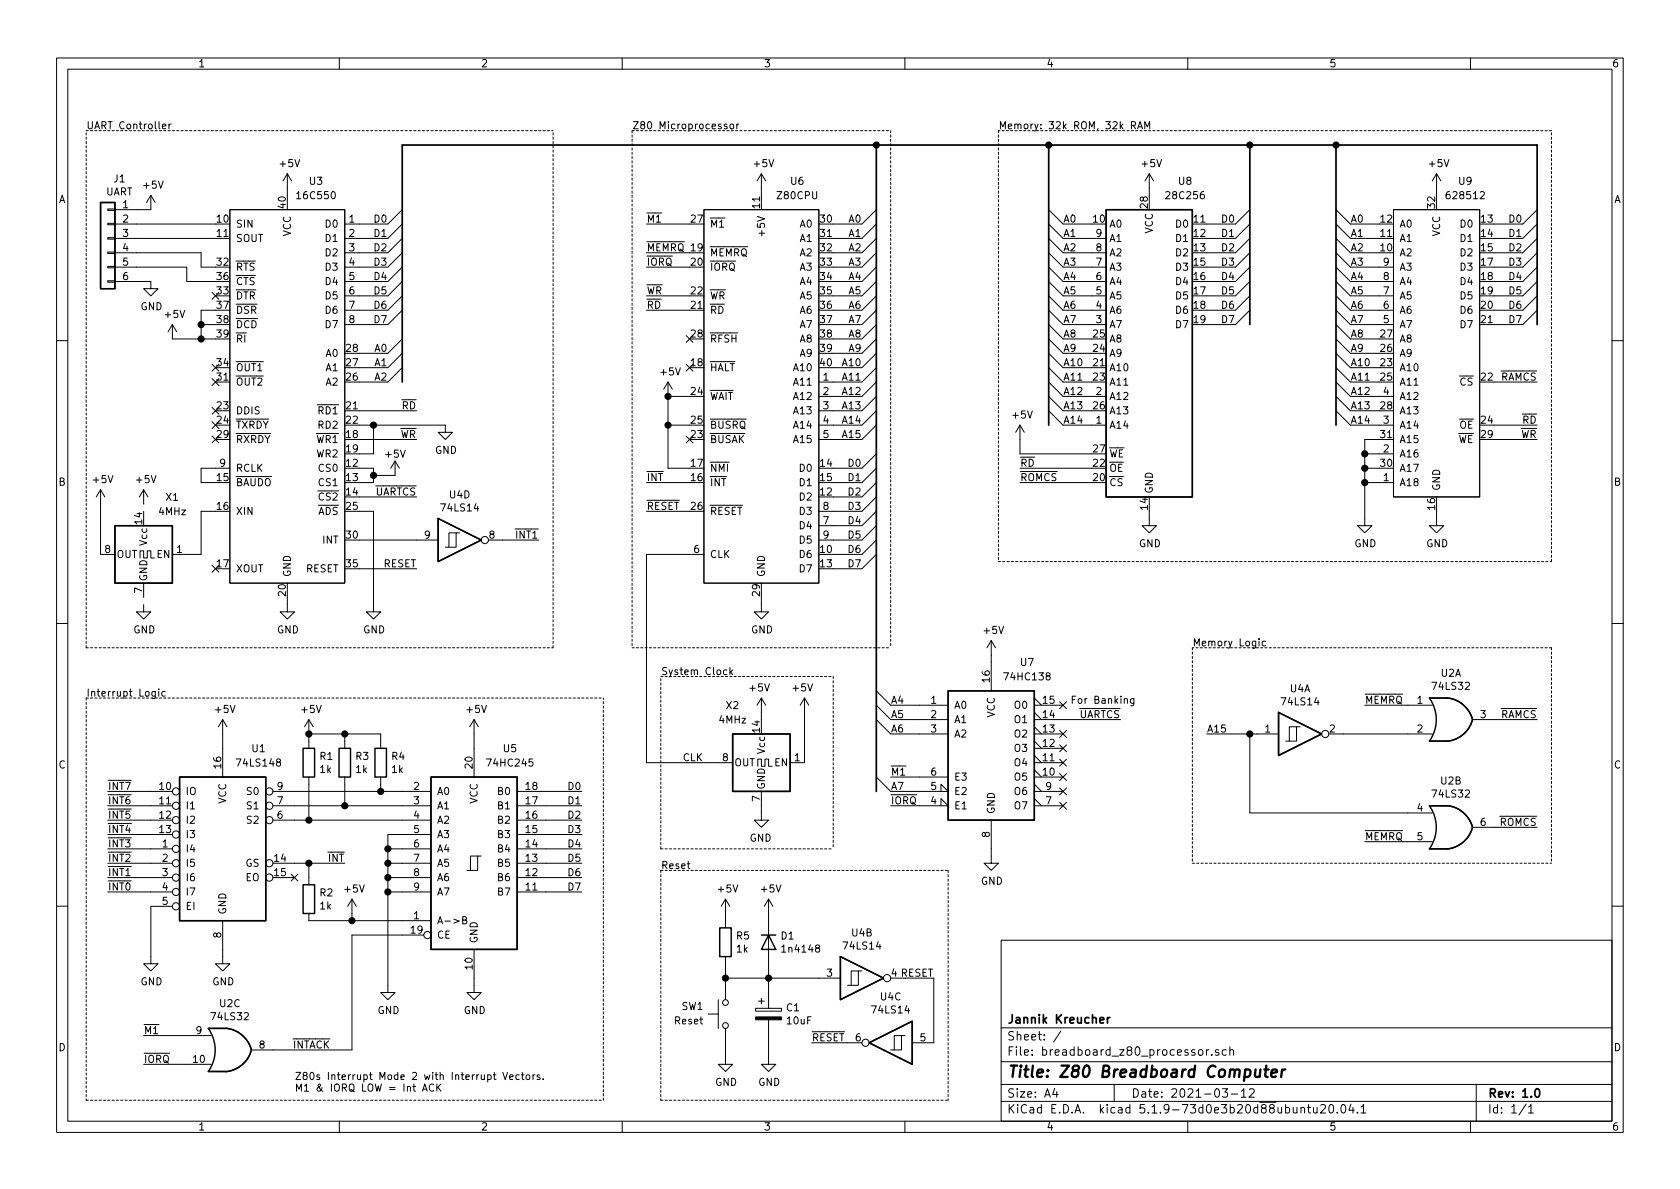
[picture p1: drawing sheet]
EESchema Schematic File Version 4
EELAYER 30 0
EELAYER END
$Descr A4 11693 8268
encoding utf-8
Sheet 1 1
Title "Z80 Breadboard Computer"
Date "2021-03-12"
Rev "1.0"
Comp "Jannik Kreucher"
Comment1 ""
Comment2 ""
Comment3 ""
Comment4 ""
$EndDescr
$Comp
L Memory_EEPROM:28C256 U8
U 1 1
P 8000 2450
F 0 "U8" H 8250 3650 50  0000 C CNN
F 1 "28C256" H 8250 3550 50  0000 C CNN
F 2 "" H 8000 2450 50  0001 C CNN
F 3 "http://ww1.microchip.com/downloads/en/DeviceDoc/doc0006.pdf" H 8000 2450 50  0001 C CNN
	1    8000 2450
	1    0    0    -1  
$EndComp
$Comp
L RackZ80_Parts:Z80CPU U6
U 1 1
P 5300 2750
F 0 "U6" H 5550 4250 50  0000 C CNN
F 1 "Z80CPU" H 5550 4150 50  0000 C CNN
F 2 "" H 5300 4100 50  0001 C CNN
F 3 "" H 5300 4100 50  0001 C CNN
	1    5300 2750
	1    0    0    -1  
$EndComp
$Comp
L RackZ80_Parts:628512 U9
U 1 1
P 10000 2450
F 0 "U9" H 10200 3650 50  0000 C CNN
F 1 "628512" H 10200 3550 50  0000 C CNN
F 2 "Package_DIP:DIP-32_W15.24mm_LongPads" H 10000 2450 50  0001 C CNN
F 3 "https://cdn-reichelt.de/documents/datenblatt/A200/628512-55%24%23SAM.pdf" H 10000 2450 50  0001 C CNN
	1    10000 2450
	1    0    0    -1  
$EndComp
Wire Wire Line
	9600 1550 9400 1550
Entry Wire Line
	9300 1450 9400 1550
Text Label 9400 1550 0    50   ~ 0
A0
Wire Wire Line
	9600 1650 9400 1650
Entry Wire Line
	9300 1550 9400 1650
Text Label 9400 1650 0    50   ~ 0
A1
Wire Wire Line
	9600 1750 9400 1750
Entry Wire Line
	9300 1650 9400 1750
Text Label 9400 1750 0    50   ~ 0
A2
Wire Wire Line
	9600 1850 9400 1850
Entry Wire Line
	9300 1750 9400 1850
Text Label 9400 1850 0    50   ~ 0
A3
Wire Wire Line
	9600 1950 9400 1950
Entry Wire Line
	9300 1850 9400 1950
Text Label 9400 1950 0    50   ~ 0
A4
Wire Wire Line
	9600 2050 9400 2050
Entry Wire Line
	9300 1950 9400 2050
Text Label 9400 2050 0    50   ~ 0
A5
Wire Wire Line
	9600 2150 9400 2150
Entry Wire Line
	9300 2050 9400 2150
Text Label 9400 2150 0    50   ~ 0
A6
Wire Wire Line
	9600 2250 9400 2250
Entry Wire Line
	9300 2150 9400 2250
Text Label 9400 2250 0    50   ~ 0
A7
Wire Wire Line
	9600 2350 9400 2350
Entry Wire Line
	9300 2250 9400 2350
Text Label 9400 2350 0    50   ~ 0
A8
Wire Wire Line
	9600 2450 9400 2450
Entry Wire Line
	9300 2350 9400 2450
Text Label 9400 2450 0    50   ~ 0
A9
Wire Wire Line
	9600 2550 9400 2550
Entry Wire Line
	9300 2450 9400 2550
Text Label 9400 2550 0    50   ~ 0
A10
Wire Wire Line
	9600 2650 9400 2650
Entry Wire Line
	9300 2550 9400 2650
Text Label 9400 2650 0    50   ~ 0
A11
Wire Wire Line
	9600 2750 9400 2750
Entry Wire Line
	9300 2650 9400 2750
Text Label 9400 2750 0    50   ~ 0
A12
Wire Wire Line
	9600 2850 9400 2850
Entry Wire Line
	9300 2750 9400 2850
Text Label 9400 2850 0    50   ~ 0
A13
Wire Wire Line
	9600 2950 9400 2950
Entry Wire Line
	9300 2850 9400 2950
Text Label 9400 2950 0    50   ~ 0
A14
Wire Wire Line
	7600 1550 7400 1550
Entry Wire Line
	7300 1450 7400 1550
Text Label 7400 1550 0    50   ~ 0
A0
Wire Wire Line
	7600 1650 7400 1650
Entry Wire Line
	7300 1550 7400 1650
Text Label 7400 1650 0    50   ~ 0
A1
Wire Wire Line
	7600 1750 7400 1750
Entry Wire Line
	7300 1650 7400 1750
Text Label 7400 1750 0    50   ~ 0
A2
Wire Wire Line
	7600 1850 7400 1850
Entry Wire Line
	7300 1750 7400 1850
Text Label 7400 1850 0    50   ~ 0
A3
Wire Wire Line
	7600 1950 7400 1950
Entry Wire Line
	7300 1850 7400 1950
Text Label 7400 1950 0    50   ~ 0
A4
Wire Wire Line
	7600 2050 7400 2050
Entry Wire Line
	7300 1950 7400 2050
Text Label 7400 2050 0    50   ~ 0
A5
Wire Wire Line
	7600 2150 7400 2150
Entry Wire Line
	7300 2050 7400 2150
Text Label 7400 2150 0    50   ~ 0
A6
Wire Wire Line
	7600 2250 7400 2250
Entry Wire Line
	7300 2150 7400 2250
Text Label 7400 2250 0    50   ~ 0
A7
Wire Wire Line
	7600 2350 7400 2350
Entry Wire Line
	7300 2250 7400 2350
Text Label 7400 2350 0    50   ~ 0
A8
Wire Wire Line
	7600 2450 7400 2450
Entry Wire Line
	7300 2350 7400 2450
Text Label 7400 2450 0    50   ~ 0
A9
Wire Wire Line
	7600 2550 7400 2550
Entry Wire Line
	7300 2450 7400 2550
Text Label 7400 2550 0    50   ~ 0
A10
Wire Wire Line
	7600 2650 7400 2650
Entry Wire Line
	7300 2550 7400 2650
Text Label 7400 2650 0    50   ~ 0
A11
Wire Wire Line
	7600 2750 7400 2750
Entry Wire Line
	7300 2650 7400 2750
Text Label 7400 2750 0    50   ~ 0
A12
Wire Wire Line
	7600 2850 7400 2850
Entry Wire Line
	7300 2750 7400 2850
Text Label 7400 2850 0    50   ~ 0
A13
Wire Wire Line
	7600 2950 7400 2950
Entry Wire Line
	7300 2850 7400 2950
Text Label 7400 2950 0    50   ~ 0
A14
Wire Wire Line
	5800 1550 6000 1550
Entry Wire Line
	6100 1450 6000 1550
Text Label 6000 1550 2    50   ~ 0
A0
Wire Wire Line
	5800 1650 6000 1650
Entry Wire Line
	6100 1550 6000 1650
Text Label 6000 1650 2    50   ~ 0
A1
Wire Wire Line
	5800 1750 6000 1750
Entry Wire Line
	6100 1650 6000 1750
Text Label 6000 1750 2    50   ~ 0
A2
Wire Wire Line
	5800 1850 6000 1850
Entry Wire Line
	6100 1750 6000 1850
Text Label 6000 1850 2    50   ~ 0
A3
Wire Wire Line
	5800 1950 6000 1950
Entry Wire Line
	6100 1850 6000 1950
Text Label 6000 1950 2    50   ~ 0
A4
Wire Wire Line
	5800 2050 6000 2050
Entry Wire Line
	6100 1950 6000 2050
Text Label 6000 2050 2    50   ~ 0
A5
Wire Wire Line
	5800 2150 6000 2150
Entry Wire Line
	6100 2050 6000 2150
Text Label 6000 2150 2    50   ~ 0
A6
Wire Wire Line
	5800 2250 6000 2250
Entry Wire Line
	6100 2150 6000 2250
Text Label 6000 2250 2    50   ~ 0
A7
Wire Wire Line
	5800 2350 6000 2350
Entry Wire Line
	6100 2250 6000 2350
Text Label 6000 2350 2    50   ~ 0
A8
Wire Wire Line
	5800 2450 6000 2450
Entry Wire Line
	6100 2350 6000 2450
Text Label 6000 2450 2    50   ~ 0
A9
Wire Wire Line
	5800 2550 6000 2550
Entry Wire Line
	6100 2450 6000 2550
Text Label 6000 2550 2    50   ~ 0
A10
Wire Wire Line
	5800 2650 6000 2650
Entry Wire Line
	6100 2550 6000 2650
Text Label 6000 2650 2    50   ~ 0
A11
Wire Wire Line
	5800 2750 6000 2750
Entry Wire Line
	6100 2650 6000 2750
Text Label 6000 2750 2    50   ~ 0
A12
Wire Wire Line
	5800 2850 6000 2850
Entry Wire Line
	6100 2750 6000 2850
Text Label 6000 2850 2    50   ~ 0
A13
Wire Wire Line
	5800 2950 6000 2950
Text Label 6000 2950 2    50   ~ 0
A14
$Comp
L power:GND #PWR037
U 1 1
P 10000 3600
F 0 "#PWR037" H 10000 3350 50  0001 C CNN
F 1 "GND" H 10005 3427 50  0000 C CNN
F 2 "" H 10000 3600 50  0001 C CNN
F 3 "" H 10000 3600 50  0001 C CNN
	1    10000 3600
	1    0    0    -1  
$EndComp
$Comp
L power:GND #PWR035
U 1 1
P 9500 3600
F 0 "#PWR035" H 9500 3350 50  0001 C CNN
F 1 "GND" H 9505 3427 50  0000 C CNN
F 2 "" H 9500 3600 50  0001 C CNN
F 3 "" H 9500 3600 50  0001 C CNN
	1    9500 3600
	1    0    0    -1  
$EndComp
$Comp
L power:GND #PWR034
U 1 1
P 8000 3600
F 0 "#PWR034" H 8000 3350 50  0001 C CNN
F 1 "GND" H 8005 3427 50  0000 C CNN
F 2 "" H 8000 3600 50  0001 C CNN
F 3 "" H 8000 3600 50  0001 C CNN
	1    8000 3600
	1    0    0    -1  
$EndComp
Wire Wire Line
	9500 3600 9500 3350
Wire Wire Line
	9500 3050 9600 3050
Wire Wire Line
	9600 3150 9500 3150
Connection ~ 9500 3150
Wire Wire Line
	9500 3150 9500 3050
Wire Wire Line
	9600 3250 9500 3250
Connection ~ 9500 3250
Wire Wire Line
	9500 3250 9500 3150
Wire Wire Line
	9600 3350 9500 3350
Connection ~ 9500 3350
Wire Wire Line
	9500 3350 9500 3250
Wire Wire Line
	8000 3550 8000 3600
Wire Wire Line
	10000 3550 10000 3600
$Comp
L power:GND #PWR024
U 1 1
P 5300 4200
F 0 "#PWR024" H 5300 3950 50  0001 C CNN
F 1 "GND" H 5305 4027 50  0000 C CNN
F 2 "" H 5300 4200 50  0001 C CNN
F 3 "" H 5300 4200 50  0001 C CNN
	1    5300 4200
	1    0    0    -1  
$EndComp
Wire Wire Line
	5300 4150 5300 4200
Wire Wire Line
	10400 1550 10600 1550
Entry Wire Line
	10700 1450 10600 1550
Text Label 10600 1550 2    50   ~ 0
D0
Wire Wire Line
	10400 1650 10600 1650
Entry Wire Line
	10700 1550 10600 1650
Text Label 10600 1650 2    50   ~ 0
D1
Wire Wire Line
	10400 1750 10600 1750
Entry Wire Line
	10700 1650 10600 1750
Text Label 10600 1750 2    50   ~ 0
D2
Wire Wire Line
	10400 1850 10600 1850
Entry Wire Line
	10700 1750 10600 1850
Text Label 10600 1850 2    50   ~ 0
D3
Wire Wire Line
	10400 1950 10600 1950
Entry Wire Line
	10700 1850 10600 1950
Text Label 10600 1950 2    50   ~ 0
D4
Wire Wire Line
	10400 2050 10600 2050
Entry Wire Line
	10700 1950 10600 2050
Text Label 10600 2050 2    50   ~ 0
D5
Wire Wire Line
	10400 2150 10600 2150
Entry Wire Line
	10700 2050 10600 2150
Text Label 10600 2150 2    50   ~ 0
D6
Wire Wire Line
	10400 2250 10600 2250
Entry Wire Line
	10700 2150 10600 2250
Text Label 10600 2250 2    50   ~ 0
D7
Wire Wire Line
	8400 1550 8600 1550
Entry Wire Line
	8700 1450 8600 1550
Text Label 8600 1550 2    50   ~ 0
D0
Wire Wire Line
	8400 1650 8600 1650
Entry Wire Line
	8700 1550 8600 1650
Text Label 8600 1650 2    50   ~ 0
D1
Wire Wire Line
	8400 1750 8600 1750
Entry Wire Line
	8700 1650 8600 1750
Text Label 8600 1750 2    50   ~ 0
D2
Wire Wire Line
	8400 1850 8600 1850
Entry Wire Line
	8700 1750 8600 1850
Text Label 8600 1850 2    50   ~ 0
D3
Wire Wire Line
	8400 1950 8600 1950
Entry Wire Line
	8700 1850 8600 1950
Text Label 8600 1950 2    50   ~ 0
D4
Wire Wire Line
	8400 2050 8600 2050
Entry Wire Line
	8700 1950 8600 2050
Text Label 8600 2050 2    50   ~ 0
D5
Wire Wire Line
	8400 2150 8600 2150
Entry Wire Line
	8700 2050 8600 2150
Text Label 8600 2150 2    50   ~ 0
D6
Wire Wire Line
	8400 2250 8600 2250
Entry Wire Line
	8700 2150 8600 2250
Text Label 8600 2250 2    50   ~ 0
D7
Wire Wire Line
	5800 3250 6000 3250
Entry Wire Line
	6100 3150 6000 3250
Text Label 6000 3250 2    50   ~ 0
D0
Wire Wire Line
	5800 3350 6000 3350
Entry Wire Line
	6100 3250 6000 3350
Text Label 6000 3350 2    50   ~ 0
D1
Wire Wire Line
	5800 3450 6000 3450
Entry Wire Line
	6100 3350 6000 3450
Text Label 6000 3450 2    50   ~ 0
D2
Wire Wire Line
	5800 3550 6000 3550
Entry Wire Line
	6100 3450 6000 3550
Text Label 6000 3550 2    50   ~ 0
D3
Wire Wire Line
	5800 3650 6000 3650
Entry Wire Line
	6100 3550 6000 3650
Text Label 6000 3650 2    50   ~ 0
D4
Wire Wire Line
	5800 3750 6000 3750
Entry Wire Line
	6100 3650 6000 3750
Text Label 6000 3750 2    50   ~ 0
D5
Wire Wire Line
	5800 3850 6000 3850
Entry Wire Line
	6100 3750 6000 3850
Text Label 6000 3850 2    50   ~ 0
D6
Wire Wire Line
	5800 3950 6000 3950
Entry Wire Line
	6100 3850 6000 3950
Text Label 6000 3950 2    50   ~ 0
D7
Wire Bus Line
	10700 1000 9300 1000
Connection ~ 8700 1000
Wire Bus Line
	8700 1000 7300 1000
Connection ~ 9300 1000
Wire Bus Line
	9300 1000 8700 1000
Wire Wire Line
	10400 3050 10700 3050
Wire Wire Line
	10400 2950 10700 2950
Text Label 10700 2950 2    50   ~ 0
~RD
Text Label 10700 3050 2    50   ~ 0
~WR
$Comp
L power:+5V #PWR032
U 1 1
P 7100 3050
F 0 "#PWR032" H 7100 2900 50  0001 C CNN
F 1 "+5V" H 7115 3223 50  0000 C CNN
F 2 "" H 7100 3050 50  0001 C CNN
F 3 "" H 7100 3050 50  0001 C CNN
	1    7100 3050
	1    0    0    -1  
$EndComp
Wire Wire Line
	7100 3050 7100 3150
Wire Wire Line
	7100 3150 7600 3150
Wire Wire Line
	7600 3350 7100 3350
Wire Wire Line
	7100 3250 7600 3250
Text Label 7100 3350 0    50   ~ 0
~ROMCS
Wire Wire Line
	10400 2650 10700 2650
Text Label 10700 2650 2    50   ~ 0
~RAMCS
$Comp
L 74xx:74LS32 U2
U 1 1
P 10100 5000
F 0 "U2" H 10100 5325 50  0000 C CNN
F 1 "74LS32" H 10100 5234 50  0000 C CNN
F 2 "" H 10100 5000 50  0001 C CNN
F 3 "http://www.ti.com/lit/gpn/sn74LS32" H 10100 5000 50  0001 C CNN
	1    10100 5000
	1    0    0    -1  
$EndComp
$Comp
L 74xx:74LS32 U2
U 2 1
P 10100 5750
F 0 "U2" H 10100 6075 50  0000 C CNN
F 1 "74LS32" H 10100 5984 50  0000 C CNN
F 2 "" H 10100 5750 50  0001 C CNN
F 3 "http://www.ti.com/lit/gpn/sn74LS32" H 10100 5750 50  0001 C CNN
	2    10100 5750
	1    0    0    -1  
$EndComp
Wire Wire Line
	10400 5000 10700 5000
Wire Wire Line
	10400 5750 10700 5750
Wire Wire Line
	9800 4900 9500 4900
Text Label 9500 4900 0    50   ~ 0
~MEMRQ
Wire Wire Line
	9800 5850 9500 5850
Wire Wire Line
	4800 1750 4500 1750
Text Label 4500 1750 0    50   ~ 0
~MEMRQ
Wire Wire Line
	4800 1550 4500 1550
Text Label 4500 1550 0    50   ~ 0
~M1
Wire Wire Line
	4800 1850 4500 1850
Wire Wire Line
	4800 2050 4500 2050
Wire Wire Line
	4800 2150 4500 2150
NoConn ~ 4800 2350
NoConn ~ 4800 2550
$Comp
L power:+5V #PWR020
U 1 1
P 4650 2750
F 0 "#PWR020" H 4650 2600 50  0001 C CNN
F 1 "+5V" H 4665 2923 50  0000 C CNN
F 2 "" H 4650 2750 50  0001 C CNN
F 3 "" H 4650 2750 50  0001 C CNN
	1    4650 2750
	1    0    0    -1  
$EndComp
Text Label 4500 1850 0    50   ~ 0
~IORQ
Text Label 4500 2050 0    50   ~ 0
~WR
Text Label 4500 2150 0    50   ~ 0
~RD
$Comp
L Switch:SW_Push SW1
U 1 1
P 5050 7050
F 0 "SW1" V 5100 7200 50  0000 L CNN
F 1 "Reset" V 5000 7200 50  0000 L CNN
F 2 "" H 5050 7250 50  0001 C CNN
F 3 "~" H 5050 7250 50  0001 C CNN
	1    5050 7050
	0    -1   -1   0   
$EndComp
$Comp
L power:+5V #PWR023
U 1 1
P 5300 1300
F 0 "#PWR023" H 5300 1150 50  0001 C CNN
F 1 "+5V" H 5315 1473 50  0000 C CNN
F 2 "" H 5300 1300 50  0001 C CNN
F 3 "" H 5300 1300 50  0001 C CNN
	1    5300 1300
	1    0    0    -1  
$EndComp
$Comp
L power:+5V #PWR033
U 1 1
P 8000 1300
F 0 "#PWR033" H 8000 1150 50  0001 C CNN
F 1 "+5V" H 8015 1473 50  0000 C CNN
F 2 "" H 8000 1300 50  0001 C CNN
F 3 "" H 8000 1300 50  0001 C CNN
	1    8000 1300
	1    0    0    -1  
$EndComp
$Comp
L power:+5V #PWR036
U 1 1
P 10000 1300
F 0 "#PWR036" H 10000 1150 50  0001 C CNN
F 1 "+5V" H 10015 1473 50  0000 C CNN
F 2 "" H 10000 1300 50  0001 C CNN
F 3 "" H 10000 1300 50  0001 C CNN
	1    10000 1300
	1    0    0    -1  
$EndComp
Wire Wire Line
	10000 1300 10000 1350
Wire Wire Line
	8000 1300 8000 1350
Wire Wire Line
	5300 1300 5300 1350
$Comp
L power:GND #PWR022
U 1 1
P 5050 7350
F 0 "#PWR022" H 5050 7100 50  0001 C CNN
F 1 "GND" H 5055 7177 50  0000 C CNN
F 2 "" H 5050 7350 50  0001 C CNN
F 3 "" H 5050 7350 50  0001 C CNN
	1    5050 7350
	1    0    0    -1  
$EndComp
Wire Wire Line
	5050 7350 5050 7250
Text Label 8400 5100 0    50   ~ 0
A15
Text Label 10700 5000 2    50   ~ 0
~RAMCS
Text Label 10700 5750 2    50   ~ 0
~ROMCS
Wire Wire Line
	5800 3050 6000 3050
Text Label 6000 3050 2    50   ~ 0
A15
Entry Wire Line
	6100 2850 6000 2950
Entry Wire Line
	6000 3050 6100 2950
Wire Notes Line
	10800 4500 10800 6000
Text Notes 8300 4500 0    50   ~ 0
Memory Logic
$Comp
L 74xx:74LS138 U7
U 1 1
P 6900 5200
F 0 "U7" H 7150 5800 50  0000 C CNN
F 1 "74HC138" H 7150 5700 50  0000 C CNN
F 2 "" H 6900 5200 50  0001 C CNN
F 3 "http://www.ti.com/lit/gpn/sn74LS138" H 6900 5200 50  0001 C CNN
	1    6900 5200
	1    0    0    -1  
$EndComp
Wire Wire Line
	6400 4900 6200 4900
Entry Wire Line
	6100 4800 6200 4900
Text Label 6200 4900 0    50   ~ 0
A4
Wire Wire Line
	6400 5000 6200 5000
Entry Wire Line
	6100 4900 6200 5000
Text Label 6200 5000 0    50   ~ 0
A5
Wire Wire Line
	6400 5100 6200 5100
Entry Wire Line
	6100 5000 6200 5100
Text Label 6200 5100 0    50   ~ 0
A6
Wire Wire Line
	6400 5500 6200 5500
Entry Wire Line
	6100 5400 6200 5500
Text Label 6200 5500 0    50   ~ 0
A7
Wire Wire Line
	6400 5400 6200 5400
Text Label 6200 5400 0    50   ~ 0
~M1
Wire Wire Line
	6400 5600 6200 5600
Text Label 6200 5600 0    50   ~ 0
~IORQ
$Comp
L power:+5V #PWR030
U 1 1
P 6900 4550
F 0 "#PWR030" H 6900 4400 50  0001 C CNN
F 1 "+5V" H 6915 4723 50  0000 C CNN
F 2 "" H 6900 4550 50  0001 C CNN
F 3 "" H 6900 4550 50  0001 C CNN
	1    6900 4550
	1    0    0    -1  
$EndComp
$Comp
L power:GND #PWR031
U 1 1
P 6900 5950
F 0 "#PWR031" H 6900 5700 50  0001 C CNN
F 1 "GND" H 6905 5777 50  0000 C CNN
F 2 "" H 6900 5950 50  0001 C CNN
F 3 "" H 6900 5950 50  0001 C CNN
	1    6900 5950
	1    0    0    -1  
$EndComp
Wire Wire Line
	6900 5900 6900 5950
Wire Wire Line
	6900 4550 6900 4600
Wire Wire Line
	7400 5000 7800 5000
Text Label 7800 5000 2    50   ~ 0
~UARTCS
NoConn ~ 7400 5100
NoConn ~ 7400 5200
NoConn ~ 7400 5300
NoConn ~ 7400 5400
NoConn ~ 7400 5500
NoConn ~ 7400 5600
NoConn ~ 7400 4900
Text Label 9500 5850 0    50   ~ 0
~MEMRQ
Text Label 7100 3250 0    50   ~ 0
~RD
$Comp
L 74xx:74LS148 U1
U 1 1
P 1550 5900
F 0 "U1" H 1800 6600 50  0000 C CNN
F 1 "74LS148" H 1800 6500 50  0000 C CNN
F 2 "" H 1550 5900 50  0001 C CNN
F 3 "http://www.ti.com/lit/gpn/sn74LS148" H 1550 5900 50  0001 C CNN
	1    1550 5900
	1    0    0    -1  
$EndComp
$Comp
L 74xx:74LS32 U2
U 3 1
P 1600 7300
F 0 "U2" H 1600 7625 50  0000 C CNN
F 1 "74LS32" H 1600 7534 50  0000 C CNN
F 2 "" H 1600 7300 50  0001 C CNN
F 3 "http://www.ti.com/lit/gpn/sn74LS32" H 1600 7300 50  0001 C CNN
	3    1600 7300
	1    0    0    -1  
$EndComp
Wire Wire Line
	1300 7200 1000 7200
Wire Wire Line
	1300 7400 1000 7400
Text Label 1000 7400 0    50   ~ 0
~IORQ
Text Label 1000 7200 0    50   ~ 0
~M1
Text Label 2400 6000 2    50   ~ 0
~INT
NoConn ~ 2050 6100
$Comp
L power:GND #PWR09
U 1 1
P 1550 6650
F 0 "#PWR09" H 1550 6400 50  0001 C CNN
F 1 "GND" H 1555 6477 50  0000 C CNN
F 2 "" H 1550 6650 50  0001 C CNN
F 3 "" H 1550 6650 50  0001 C CNN
	1    1550 6650
	1    0    0    -1  
$EndComp
$Comp
L power:GND #PWR06
U 1 1
P 1050 6650
F 0 "#PWR06" H 1050 6400 50  0001 C CNN
F 1 "GND" H 1055 6477 50  0000 C CNN
F 2 "" H 1050 6650 50  0001 C CNN
F 3 "" H 1050 6650 50  0001 C CNN
	1    1050 6650
	1    0    0    -1  
$EndComp
Wire Wire Line
	1050 6300 1050 6650
Wire Wire Line
	1550 6600 1550 6650
Wire Wire Line
	1050 6200 750  6200
Text Label 750  6200 0    50   ~ 0
~INT0
Wire Wire Line
	1050 6100 750  6100
Text Label 750  6100 0    50   ~ 0
~INT1
Wire Wire Line
	1050 6000 750  6000
Text Label 750  6000 0    50   ~ 0
~INT2
Wire Wire Line
	1050 5900 750  5900
Text Label 750  5900 0    50   ~ 0
~INT3
Wire Wire Line
	1050 5800 750  5800
Text Label 750  5800 0    50   ~ 0
~INT4
Wire Wire Line
	1050 5700 750  5700
Text Label 750  5700 0    50   ~ 0
~INT5
Wire Wire Line
	1050 5600 750  5600
Text Label 750  5600 0    50   ~ 0
~INT6
Wire Wire Line
	1050 5500 750  5500
Text Label 750  5500 0    50   ~ 0
~INT7
$Comp
L 74xx:74LS245 U5
U 1 1
P 3300 6000
F 0 "U5" H 3550 6800 50  0000 C CNN
F 1 "74HC245" H 3550 6700 50  0000 C CNN
F 2 "" H 3300 6000 50  0001 C CNN
F 3 "http://www.ti.com/lit/gpn/sn74LS245" H 3300 6000 50  0001 C CNN
	1    3300 6000
	1    0    0    -1  
$EndComp
$Comp
L power:GND #PWR019
U 1 1
P 3300 6850
F 0 "#PWR019" H 3300 6600 50  0001 C CNN
F 1 "GND" H 3305 6677 50  0000 C CNN
F 2 "" H 3300 6850 50  0001 C CNN
F 3 "" H 3300 6850 50  0001 C CNN
	1    3300 6850
	1    0    0    -1  
$EndComp
$Comp
L power:+5V #PWR08
U 1 1
P 1550 5100
F 0 "#PWR08" H 1550 4950 50  0001 C CNN
F 1 "+5V" H 1565 5273 50  0000 C CNN
F 2 "" H 1550 5100 50  0001 C CNN
F 3 "" H 1550 5100 50  0001 C CNN
	1    1550 5100
	1    0    0    -1  
$EndComp
$Comp
L power:+5V #PWR018
U 1 1
P 3300 5100
F 0 "#PWR018" H 3300 4950 50  0001 C CNN
F 1 "+5V" H 3315 5273 50  0000 C CNN
F 2 "" H 3300 5100 50  0001 C CNN
F 3 "" H 3300 5100 50  0001 C CNN
	1    3300 5100
	1    0    0    -1  
$EndComp
Wire Wire Line
	3800 5500 4050 5500
Wire Wire Line
	3800 5600 4050 5600
Wire Wire Line
	3800 5700 4050 5700
Text Label 4050 5500 2    50   ~ 0
D0
Text Label 4050 5600 2    50   ~ 0
D1
Text Label 4050 5700 2    50   ~ 0
D2
$Comp
L power:+5V #PWR013
U 1 1
P 2450 6350
F 0 "#PWR013" H 2450 6200 50  0001 C CNN
F 1 "+5V" H 2465 6523 50  0000 C CNN
F 2 "" H 2450 6350 50  0001 C CNN
F 3 "" H 2450 6350 50  0001 C CNN
	1    2450 6350
	1    0    0    -1  
$EndComp
Wire Notes Line
	600  4850 600  7650
Wire Notes Line
	4200 7650 4200 4850
Text Notes 600  4850 0    50   ~ 0
Interrupt Logic
Text Label 2300 7300 2    50   ~ 0
~INTACK
Text Notes 2050 7600 0    50   ~ 0
Z80s Interrupt Mode 2 with Interrupt Vectors.\nM1 & IORQ LOW = Int ACK
$Comp
L Device:R R3
U 1 1
P 2400 5300
F 0 "R3" H 2470 5346 50  0000 L CNN
F 1 "1k" H 2470 5255 50  0000 L CNN
F 2 "" V 2330 5300 50  0001 C CNN
F 3 "~" H 2400 5300 50  0001 C CNN
	1    2400 5300
	1    0    0    -1  
$EndComp
$Comp
L Device:R R4
U 1 1
P 2650 5300
F 0 "R4" H 2720 5346 50  0000 L CNN
F 1 "1k" H 2720 5255 50  0000 L CNN
F 2 "" V 2580 5300 50  0001 C CNN
F 3 "~" H 2650 5300 50  0001 C CNN
	1    2650 5300
	1    0    0    -1  
$EndComp
$Comp
L Device:R R1
U 1 1
P 2150 5300
F 0 "R1" H 2220 5346 50  0000 L CNN
F 1 "1k" H 2220 5255 50  0000 L CNN
F 2 "" V 2080 5300 50  0001 C CNN
F 3 "~" H 2150 5300 50  0001 C CNN
	1    2150 5300
	1    0    0    -1  
$EndComp
$Comp
L power:+5V #PWR012
U 1 1
P 2150 5100
F 0 "#PWR012" H 2150 4950 50  0001 C CNN
F 1 "+5V" H 2165 5273 50  0000 C CNN
F 2 "" H 2150 5100 50  0001 C CNN
F 3 "" H 2150 5100 50  0001 C CNN
	1    2150 5100
	1    0    0    -1  
$EndComp
Wire Wire Line
	2050 5700 2150 5700
Wire Wire Line
	2050 5500 2650 5500
Wire Wire Line
	2050 5600 2400 5600
Wire Wire Line
	2150 5450 2150 5700
Connection ~ 2150 5700
Wire Wire Line
	2150 5700 2800 5700
Wire Wire Line
	2400 5450 2400 5600
Connection ~ 2400 5600
Wire Wire Line
	2400 5600 2800 5600
Wire Wire Line
	2650 5450 2650 5500
Connection ~ 2650 5500
Wire Wire Line
	2650 5500 2800 5500
Wire Wire Line
	2150 5100 2150 5150
Wire Wire Line
	2150 5100 2400 5100
Wire Wire Line
	2650 5100 2650 5150
Connection ~ 2150 5100
Wire Wire Line
	2400 5150 2400 5100
Connection ~ 2400 5100
Wire Wire Line
	2400 5100 2650 5100
Wire Wire Line
	3300 6800 3300 6850
Wire Wire Line
	3800 5800 4050 5800
Wire Wire Line
	3800 5900 4050 5900
Wire Wire Line
	3800 6000 4050 6000
Text Label 4050 5800 2    50   ~ 0
D3
Text Label 4050 5900 2    50   ~ 0
D4
Text Label 4050 6000 2    50   ~ 0
D5
Wire Wire Line
	3800 6100 4050 6100
Wire Wire Line
	3800 6200 4050 6200
Text Label 4050 6100 2    50   ~ 0
D6
Text Label 4050 6200 2    50   ~ 0
D7
$Comp
L power:GND #PWR015
U 1 1
P 2700 6850
F 0 "#PWR015" H 2700 6600 50  0001 C CNN
F 1 "GND" H 2705 6677 50  0000 C CNN
F 2 "" H 2700 6850 50  0001 C CNN
F 3 "" H 2700 6850 50  0001 C CNN
	1    2700 6850
	1    0    0    -1  
$EndComp
Wire Wire Line
	2700 6850 2700 6200
Wire Wire Line
	2700 5800 2800 5800
Wire Wire Line
	2800 5900 2700 5900
Connection ~ 2700 5900
Wire Wire Line
	2700 5900 2700 5800
Wire Wire Line
	2800 6000 2700 6000
Connection ~ 2700 6000
Wire Wire Line
	2700 6000 2700 5900
Wire Wire Line
	2800 6100 2700 6100
Connection ~ 2700 6100
Wire Wire Line
	2700 6100 2700 6000
Wire Wire Line
	2700 6200 2800 6200
Connection ~ 2700 6200
Wire Wire Line
	2700 6200 2700 6100
Wire Notes Line
	600  4850 4200 4850
Wire Notes Line
	600  7650 4200 7650
Wire Wire Line
	2800 6500 2450 6500
Wire Wire Line
	2450 6500 2450 7300
Wire Wire Line
	1900 7300 2450 7300
Wire Wire Line
	2450 6400 2800 6400
Wire Bus Line
	7300 1000 6100 1000
Connection ~ 7300 1000
Text Notes 7450 4900 0    50   ~ 0
For Banking
Wire Wire Line
	9350 5100 9800 5100
Wire Wire Line
	9800 5650 8700 5650
Wire Notes Line
	10800 4500 8300 4500
Wire Notes Line
	8300 4500 8300 6000
Wire Notes Line
	8300 6000 10800 6000
Wire Wire Line
	3300 5100 3300 5200
Wire Wire Line
	1550 5100 1550 5200
Text Label 4500 3350 0    50   ~ 0
~INT
NoConn ~ 4800 3050
$Comp
L Device:R R5
U 1 1
P 5050 6550
F 0 "R5" H 5120 6596 50  0000 L CNN
F 1 "1k" H 5120 6505 50  0000 L CNN
F 2 "" V 4980 6550 50  0001 C CNN
F 3 "~" H 5050 6550 50  0001 C CNN
	1    5050 6550
	1    0    0    -1  
$EndComp
Wire Wire Line
	4650 3250 4800 3250
Wire Wire Line
	4800 2950 4650 2950
Connection ~ 4650 2950
Wire Wire Line
	4650 2950 4650 3250
Wire Wire Line
	4800 2750 4650 2750
Wire Wire Line
	4650 2750 4650 2950
Connection ~ 4650 2750
$Comp
L power:+5V #PWR021
U 1 1
P 5050 6350
F 0 "#PWR021" H 5050 6200 50  0001 C CNN
F 1 "+5V" H 5065 6523 50  0000 C CNN
F 2 "" H 5050 6350 50  0001 C CNN
F 3 "" H 5050 6350 50  0001 C CNN
	1    5050 6350
	1    0    0    -1  
$EndComp
$Comp
L 74xx:74LS14 U4
U 1 1
P 9050 5100
F 0 "U4" H 9050 5417 50  0000 C CNN
F 1 "74LS14" H 9050 5326 50  0000 C CNN
F 2 "" H 9050 5100 50  0001 C CNN
F 3 "http://www.ti.com/lit/gpn/sn74LS14" H 9050 5100 50  0001 C CNN
	1    9050 5100
	1    0    0    -1  
$EndComp
Wire Wire Line
	8400 5100 8700 5100
Wire Wire Line
	8700 5100 8700 5650
Connection ~ 8700 5100
Wire Wire Line
	8700 5100 8750 5100
Text Label 4500 3550 0    50   ~ 0
~RESET
Wire Wire Line
	5050 6350 5050 6400
Connection ~ 5050 6800
Wire Wire Line
	5050 6800 5050 6850
$Comp
L Device:CP C1
U 1 1
P 5350 7050
F 0 "C1" H 5468 7096 50  0000 L CNN
F 1 "10uF" H 5468 7005 50  0000 L CNN
F 2 "" H 5388 6900 50  0001 C CNN
F 3 "~" H 5350 7050 50  0001 C CNN
	1    5350 7050
	1    0    0    -1  
$EndComp
$Comp
L power:GND #PWR028
U 1 1
P 5350 7350
F 0 "#PWR028" H 5350 7100 50  0001 C CNN
F 1 "GND" H 5355 7177 50  0000 C CNN
F 2 "" H 5350 7350 50  0001 C CNN
F 3 "" H 5350 7350 50  0001 C CNN
	1    5350 7350
	1    0    0    -1  
$EndComp
Wire Wire Line
	5350 7350 5350 7200
Text Label 5650 7250 0    50   ~ 0
~RESET
$Comp
L Device:D D1
U 1 1
P 5350 6550
F 0 "D1" V 5304 6630 50  0000 L CNN
F 1 "1n4148" V 5395 6630 50  0000 L CNN
F 2 "" H 5350 6550 50  0001 C CNN
F 3 "~" H 5350 6550 50  0001 C CNN
	1    5350 6550
	0    1    1    0   
$EndComp
Wire Wire Line
	5050 6800 5350 6800
Wire Wire Line
	5350 6700 5350 6800
Connection ~ 5350 6800
Wire Wire Line
	5350 6800 5700 6800
Wire Wire Line
	5350 6900 5350 6800
Wire Wire Line
	5050 6700 5050 6800
$Comp
L power:+5V #PWR027
U 1 1
P 5350 6350
F 0 "#PWR027" H 5350 6200 50  0001 C CNN
F 1 "+5V" H 5365 6523 50  0000 C CNN
F 2 "" H 5350 6350 50  0001 C CNN
F 3 "" H 5350 6350 50  0001 C CNN
	1    5350 6350
	1    0    0    -1  
$EndComp
Wire Wire Line
	5350 6350 5350 6400
Wire Notes Line
	4600 6050 4600 7650
Wire Notes Line
	4600 5900 5800 5900
Wire Wire Line
	4500 3350 4800 3350
Wire Wire Line
	4500 3550 4800 3550
Wire Notes Line
	4400 4500 6200 4500
Wire Notes Line
	4400 900  6200 900 
Wire Notes Line
	4400 900  4400 4500
Wire Notes Line
	6200 900  6200 4500
Wire Notes Line
	6950 900  6950 3900
Wire Notes Line
	6950 3900 10800 3900
Wire Notes Line
	10800 3900 10800 900 
Wire Notes Line
	10800 900  6950 900 
Text Notes 6950 900  0    50   ~ 0
Memory: 32k ROM, 32k RAM
Text Notes 4400 900  0    50   ~ 0
Z80 Microprocessor
Text Notes 4600 6050 0    50   ~ 0
Reset
Text Label 4750 5300 0    50   ~ 0
CLK
$Comp
L Oscillator:CXO_DIP14 X2
U 1 1
P 5300 5300
F 0 "X2" H 5500 5700 50  0000 C CNN
F 1 "4MHz" H 5500 5600 50  0000 C CNN
F 2 "Oscillator:Oscillator_DIP-14" H 5750 4950 50  0001 C CNN
F 3 "http://cdn-reichelt.de/documents/datenblatt/B400/OSZI.pdf" H 5200 5300 50  0001 C CNN
	1    5300 5300
	-1   0    0    -1  
$EndComp
Wire Wire Line
	5600 4950 5600 5300
$Comp
L power:+5V #PWR029
U 1 1
P 5600 4950
F 0 "#PWR029" H 5600 4800 50  0001 C CNN
F 1 "+5V" H 5615 5123 50  0000 C CNN
F 2 "" H 5600 4950 50  0001 C CNN
F 3 "" H 5600 4950 50  0001 C CNN
	1    5600 4950
	-1   0    0    -1  
$EndComp
Wire Wire Line
	5300 5600 5300 5650
Wire Wire Line
	5300 4950 5300 5000
$Comp
L power:+5V #PWR025
U 1 1
P 5300 4950
F 0 "#PWR025" H 5300 4800 50  0001 C CNN
F 1 "+5V" H 5315 5123 50  0000 C CNN
F 2 "" H 5300 4950 50  0001 C CNN
F 3 "" H 5300 4950 50  0001 C CNN
	1    5300 4950
	-1   0    0    -1  
$EndComp
$Comp
L power:GND #PWR026
U 1 1
P 5300 5650
F 0 "#PWR026" H 5300 5400 50  0001 C CNN
F 1 "GND" H 5305 5477 50  0000 C CNN
F 2 "" H 5300 5650 50  0001 C CNN
F 3 "" H 5300 5650 50  0001 C CNN
	1    5300 5650
	-1   0    0    -1  
$EndComp
Wire Notes Line
	4600 5900 4600 4700
Wire Notes Line
	4600 4700 5800 4700
Wire Notes Line
	5800 4700 5800 5900
Text Notes 4600 4700 0    50   ~ 0
System Clock
Wire Wire Line
	4500 5300 4500 3850
Wire Wire Line
	4500 3850 4800 3850
Wire Wire Line
	4500 5300 5000 5300
$Comp
L 74xx:74LS14 U4
U 2 1
P 6000 6800
F 0 "U4" H 6000 7117 50  0000 C CNN
F 1 "74LS14" H 6000 7026 50  0000 C CNN
F 2 "" H 6000 6800 50  0001 C CNN
F 3 "http://www.ti.com/lit/gpn/sn74LS14" H 6000 6800 50  0001 C CNN
	2    6000 6800
	1    0    0    -1  
$EndComp
$Comp
L 74xx:74LS14 U4
U 3 1
P 6200 7250
F 0 "U4" H 6200 6933 50  0000 C CNN
F 1 "74LS14" H 6200 7024 50  0000 C CNN
F 2 "" H 6200 7250 50  0001 C CNN
F 3 "http://www.ti.com/lit/gpn/sn74LS14" H 6200 7250 50  0001 C CNN
	3    6200 7250
	-1   0    0    1   
$EndComp
Wire Wire Line
	6300 6800 6500 6800
Wire Wire Line
	6500 6800 6500 7250
Wire Wire Line
	5900 7250 5650 7250
Wire Notes Line
	6600 6050 6600 7650
Wire Notes Line
	4600 7650 6600 7650
Wire Notes Line
	4600 6050 6600 6050
$Comp
L RackZ80_Parts:16C550 U3
U 1 1
P 2000 2650
F 0 "U3" H 1800 4050 50  0000 C CNN
F 1 "16C550" H 1800 3950 50  0000 C CNN
F 2 "Package_DIP:DIP-40_W15.24mm_LongPads" H 2000 1300 50  0001 C CNN
F 3 "https://cdn-reichelt.de/documents/datenblatt/A300/TL16C550B%23TEX.pdf" H 2000 4450 50  0001 C CNN
	1    2000 2650
	-1   0    0    -1  
$EndComp
Text Label 6500 6800 2    50   ~ 0
RESET
Wire Wire Line
	2500 1550 2700 1550
Entry Wire Line
	2800 1450 2700 1550
Text Label 2700 1550 2    50   ~ 0
D0
Wire Wire Line
	2500 1650 2700 1650
Entry Wire Line
	2800 1550 2700 1650
Text Label 2700 1650 2    50   ~ 0
D1
Wire Wire Line
	2500 1750 2700 1750
Entry Wire Line
	2800 1650 2700 1750
Text Label 2700 1750 2    50   ~ 0
D2
Wire Wire Line
	2500 1850 2700 1850
Entry Wire Line
	2800 1750 2700 1850
Text Label 2700 1850 2    50   ~ 0
D3
Wire Wire Line
	2500 1950 2700 1950
Entry Wire Line
	2800 1850 2700 1950
Text Label 2700 1950 2    50   ~ 0
D4
Wire Wire Line
	2500 2050 2700 2050
Entry Wire Line
	2800 1950 2700 2050
Text Label 2700 2050 2    50   ~ 0
D5
Wire Wire Line
	2500 2150 2700 2150
Entry Wire Line
	2800 2050 2700 2150
Text Label 2700 2150 2    50   ~ 0
D6
Wire Wire Line
	2500 2250 2700 2250
Entry Wire Line
	2800 2150 2700 2250
Text Label 2700 2250 2    50   ~ 0
D7
Connection ~ 6100 1000
Wire Wire Line
	2500 2450 2700 2450
Entry Wire Line
	2800 2350 2700 2450
Text Label 2700 2450 2    50   ~ 0
A0
Wire Wire Line
	2500 2550 2700 2550
Entry Wire Line
	2800 2450 2700 2550
Text Label 2700 2550 2    50   ~ 0
A1
Wire Wire Line
	2500 2650 2700 2650
Entry Wire Line
	2800 2550 2700 2650
Text Label 2700 2650 2    50   ~ 0
A2
Text Label 2900 3450 2    50   ~ 0
~UARTCS
Wire Wire Line
	2500 3450 2900 3450
Wire Wire Line
	2500 3050 2900 3050
Wire Wire Line
	2500 2850 2900 2850
Text Label 2900 2850 2    50   ~ 0
~RD
Text Label 2900 3050 2    50   ~ 0
~WR
$Comp
L power:GND #PWR011
U 1 1
P 2000 4200
F 0 "#PWR011" H 2000 3950 50  0001 C CNN
F 1 "GND" H 2005 4027 50  0000 C CNN
F 2 "" H 2000 4200 50  0001 C CNN
F 3 "" H 2000 4200 50  0001 C CNN
	1    2000 4200
	1    0    0    -1  
$EndComp
$Comp
L power:GND #PWR014
U 1 1
P 2600 4200
F 0 "#PWR014" H 2600 3950 50  0001 C CNN
F 1 "GND" H 2605 4027 50  0000 C CNN
F 2 "" H 2600 4200 50  0001 C CNN
F 3 "" H 2600 4200 50  0001 C CNN
	1    2600 4200
	1    0    0    -1  
$EndComp
Wire Wire Line
	2600 4200 2600 3550
Wire Wire Line
	2600 3550 2500 3550
Wire Wire Line
	2500 3950 2900 3950
Text Label 2900 3950 2    50   ~ 0
RESET
$Comp
L 74xx:74LS14 U4
U 4 1
P 3200 3750
F 0 "U4" H 3200 4067 50  0000 C CNN
F 1 "74LS14" H 3200 3976 50  0000 C CNN
F 2 "" H 3200 3750 50  0001 C CNN
F 3 "http://www.ti.com/lit/gpn/sn74LS14" H 3200 3750 50  0001 C CNN
	4    3200 3750
	1    0    0    -1  
$EndComp
Wire Bus Line
	2800 1000 6100 1000
Wire Wire Line
	2900 3750 2500 3750
Wire Wire Line
	3500 3750 3750 3750
Text Label 3750 3750 2    50   ~ 0
~INT1
Wire Notes Line
	3850 4500 3850 900 
Wire Wire Line
	2000 4150 2000 4200
$Comp
L power:+5V #PWR016
U 1 1
P 2750 3300
F 0 "#PWR016" H 2750 3150 50  0001 C CNN
F 1 "+5V" H 2750 3450 50  0000 C CNN
F 2 "" H 2750 3300 50  0001 C CNN
F 3 "" H 2750 3300 50  0001 C CNN
	1    2750 3300
	1    0    0    -1  
$EndComp
$Comp
L Oscillator:CXO_DIP14 X1
U 1 1
P 1000 3850
F 0 "X1" H 800 4250 50  0000 C CNN
F 1 "4MHz" H 800 4150 50  0000 C CNN
F 2 "Oscillator:Oscillator_DIP-14" H 1450 3500 50  0001 C CNN
F 3 "http://cdn-reichelt.de/documents/datenblatt/B400/OSZI.pdf" H 900 3850 50  0001 C CNN
	1    1000 3850
	-1   0    0    -1  
$EndComp
Wire Wire Line
	1500 3350 1400 3350
Wire Wire Line
	1400 3350 1400 3250
Wire Wire Line
	1400 3250 1500 3250
$Comp
L power:GND #PWR03
U 1 1
P 1000 4200
F 0 "#PWR03" H 1000 3950 50  0001 C CNN
F 1 "GND" H 1005 4027 50  0000 C CNN
F 2 "" H 1000 4200 50  0001 C CNN
F 3 "" H 1000 4200 50  0001 C CNN
	1    1000 4200
	1    0    0    -1  
$EndComp
NoConn ~ 1500 3950
Wire Wire Line
	1300 3850 1400 3850
Wire Wire Line
	1400 3850 1400 3550
Wire Wire Line
	1400 3550 1500 3550
$Comp
L power:+5V #PWR02
U 1 1
P 1000 3500
F 0 "#PWR02" H 1000 3350 50  0001 C CNN
F 1 "+5V" H 1015 3673 50  0000 C CNN
F 2 "" H 1000 3500 50  0001 C CNN
F 3 "" H 1000 3500 50  0001 C CNN
	1    1000 3500
	1    0    0    -1  
$EndComp
$Comp
L power:+5V #PWR01
U 1 1
P 700 3500
F 0 "#PWR01" H 700 3350 50  0001 C CNN
F 1 "+5V" H 715 3673 50  0000 C CNN
F 2 "" H 700 3500 50  0001 C CNN
F 3 "" H 700 3500 50  0001 C CNN
	1    700  3500
	1    0    0    -1  
$EndComp
Wire Notes Line
	600  4500 600  900 
Wire Notes Line
	600  900  3850 900 
Wire Notes Line
	600  4500 3850 4500
$Comp
L power:+5V #PWR07
U 1 1
P 1200 2350
F 0 "#PWR07" H 1200 2200 50  0001 C CNN
F 1 "+5V" H 1215 2523 50  0000 C CNN
F 2 "" H 1200 2350 50  0001 C CNN
F 3 "" H 1200 2350 50  0001 C CNN
	1    1200 2350
	1    0    0    -1  
$EndComp
NoConn ~ 1500 2050
NoConn ~ 1500 2550
NoConn ~ 1500 2650
NoConn ~ 1500 2850
NoConn ~ 1500 2950
NoConn ~ 1500 3050
Wire Wire Line
	1500 2150 1400 2150
Wire Wire Line
	1400 2150 1400 2250
Wire Wire Line
	1400 2350 1200 2350
Wire Wire Line
	1500 2250 1400 2250
Connection ~ 1400 2250
Wire Wire Line
	1400 2250 1400 2350
Wire Wire Line
	1500 2350 1400 2350
Connection ~ 1400 2350
$Comp
L Connector_Generic:Conn_01x06 J1
U 1 1
P 750 1650
F 0 "J1" H 668 2067 50  0000 C CNN
F 1 "UART" H 668 1976 50  0000 C CNN
F 2 "" H 750 1650 50  0001 C CNN
F 3 "~" H 750 1650 50  0001 C CNN
	1    750  1650
	-1   0    0    -1  
$EndComp
Wire Wire Line
	950  1550 1500 1550
Wire Wire Line
	1500 1650 950  1650
Wire Wire Line
	950  1750 1400 1750
Wire Wire Line
	1400 1750 1400 1850
Wire Wire Line
	1400 1850 1500 1850
Wire Wire Line
	1300 1950 1300 1850
Wire Wire Line
	1300 1850 950  1850
Wire Wire Line
	1300 1950 1500 1950
$Comp
L power:+5V #PWR010
U 1 1
P 2000 1300
F 0 "#PWR010" H 2000 1150 50  0001 C CNN
F 1 "+5V" H 2015 1473 50  0000 C CNN
F 2 "" H 2000 1300 50  0001 C CNN
F 3 "" H 2000 1300 50  0001 C CNN
	1    2000 1300
	1    0    0    -1  
$EndComp
$Comp
L power:+5V #PWR04
U 1 1
P 1050 1450
F 0 "#PWR04" H 1050 1300 50  0001 C CNN
F 1 "+5V" H 1065 1623 50  0000 C CNN
F 2 "" H 1050 1450 50  0001 C CNN
F 3 "" H 1050 1450 50  0001 C CNN
	1    1050 1450
	1    0    0    -1  
$EndComp
$Comp
L power:GND #PWR05
U 1 1
P 1050 1950
F 0 "#PWR05" H 1050 1700 50  0001 C CNN
F 1 "GND" H 1055 1777 50  0000 C CNN
F 2 "" H 1050 1950 50  0001 C CNN
F 3 "" H 1050 1950 50  0001 C CNN
	1    1050 1950
	1    0    0    -1  
$EndComp
Wire Wire Line
	1050 1950 950  1950
Wire Wire Line
	950  1450 1050 1450
Wire Wire Line
	2000 1300 2000 1350
Text Notes 600  900  0    50   ~ 0
UART Controller
$Comp
L power:GND #PWR017
U 1 1
P 3100 2950
F 0 "#PWR017" H 3100 2700 50  0001 C CNN
F 1 "GND" H 3105 2777 50  0000 C CNN
F 2 "" H 3100 2950 50  0001 C CNN
F 3 "" H 3100 2950 50  0001 C CNN
	1    3100 2950
	1    0    0    -1  
$EndComp
Wire Wire Line
	2500 3150 2600 3150
Wire Wire Line
	2500 3350 2600 3350
Wire Wire Line
	2600 3350 2600 3300
Wire Wire Line
	2600 3250 2500 3250
Wire Wire Line
	2500 2950 2600 2950
Wire Wire Line
	2600 3300 2750 3300
Connection ~ 2600 3300
Wire Wire Line
	2600 3300 2600 3250
Wire Wire Line
	2600 3150 2600 2950
Connection ~ 2600 2950
Wire Wire Line
	2600 2950 3100 2950
Wire Wire Line
	700  3500 700  3850
$Comp
L Device:R R2
U 1 1
P 2150 6250
F 0 "R2" H 2220 6296 50  0000 L CNN
F 1 "1k" H 2220 6205 50  0000 L CNN
F 2 "" V 2080 6250 50  0001 C CNN
F 3 "~" H 2150 6250 50  0001 C CNN
	1    2150 6250
	1    0    0    -1  
$EndComp
Wire Wire Line
	2050 6000 2150 6000
Wire Wire Line
	2150 6100 2150 6000
Connection ~ 2150 6000
Wire Wire Line
	2150 6000 2400 6000
Wire Wire Line
	2150 6400 2450 6400
Connection ~ 2450 6400
Wire Wire Line
	2450 6350 2450 6400
Wire Bus Line
	8700 1000 8700 2250
Wire Bus Line
	10700 1000 10700 2250
Wire Bus Line
	2800 1000 2800 2650
Wire Bus Line
	7300 1000 7300 2950
Wire Bus Line
	9300 1000 9300 2950
Wire Bus Line
	6100 1000 6100 5500
$EndSCHEMATC
